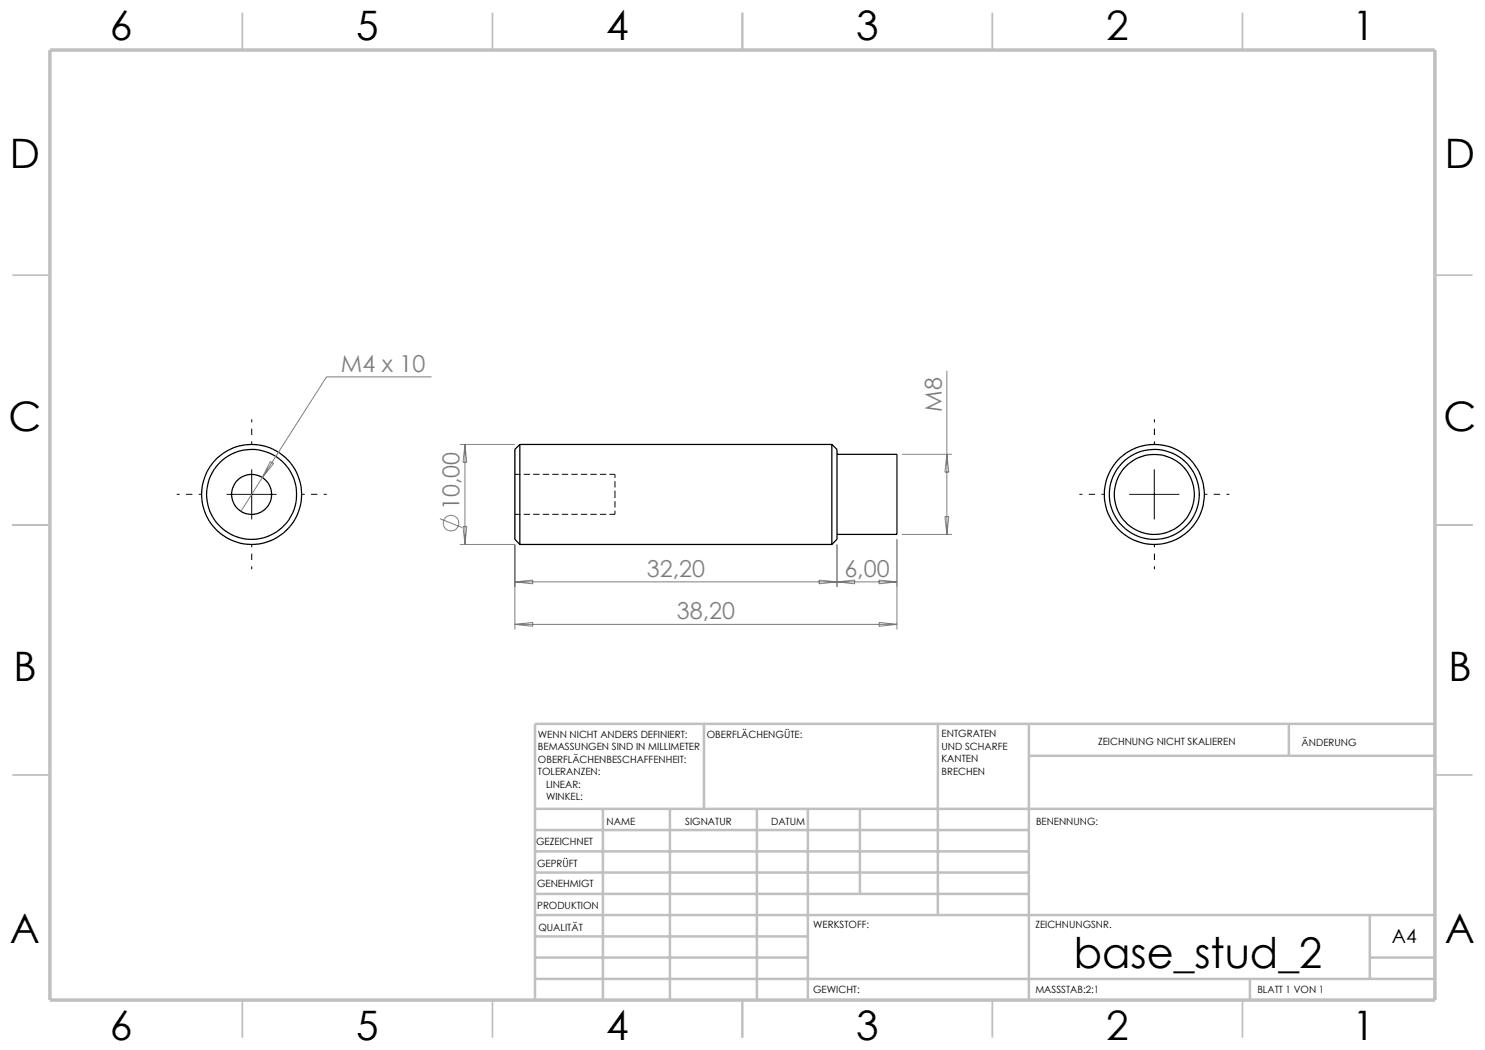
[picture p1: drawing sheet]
<svg xmlns="http://www.w3.org/2000/svg" width="297mm" height="210mm" viewBox="0 0 297 210" stroke-linecap="round" stroke-linejoin="round" font-family="sans-serif">
<g fill="none" stroke="#000" stroke-width=".25">
<path d="M104 88.9l-1 1v18l1 1M104 88.9v20M104 88.9h62.4M166.4 88.9v20M166.4 88.9l1 1v18l-1 1M167.4 90.9h12v16h-12M104 108.9h62.4"/>
<circle cx="50.3" cy="98.9" r="9"/>
<circle cx="50.3" cy="98.9" r="10"/>
<circle cx="50.3" cy="98.9" r="4"/>
<circle cx="230.9" cy="98.9" r="9"/>
<circle cx="230.9" cy="98.9" r="8"/>
<circle cx="230.9" cy="98.9" r="10"/>
</g>
<path d="M123 98.9v-4M123 102.9v-4" fill="none" stroke="#000" stroke-width=".2" stroke-dasharray="1.3 .6" stroke-dashoffset=".5" stroke-linecap="butt"/>
<path d="M123 94.9h-20M103 102.9h20" fill="none" stroke="#000" stroke-width=".2" stroke-dasharray="1.3 .6" stroke-dashoffset=".2" stroke-linecap="butt"/>
<g fill="none" stroke="#808080" stroke-width=".2">
<path d="M86.3 75.4h-21l-12.8 20.1M189.4 74.1v32.8M52.5 95.5l-4.3 6.8M54 92.3l.7 .4-2.2 2.8zM92 88.9h11M93 88.9v20M93 88.9l.3 3.6h-.7zM180.4 90.9h10M189.4 90.9l.4 3.5h-.8zM88 103.7l4.4 1.8M92 108.9h11v17M92.6 105.3h.7l-.3 3.6z"/>
<path d="M103 116.4h76.4M103 116.4l3.5-.4v.8zM163.8 116l3.6 .4-3.6 .4zM167.4 108.9v8.5M167.4 116.4l3.5-.4v.8zM175.8 116l3.6 .4-3.6 .4zM179.4 107.9v18M180.4 106.9h10M189 103.3h.8l-.4 3.6zM103 124.9l3.5-.4v.8zM103 124.9h76.4M175.8 124.5l3.6 .4-3.6 .4z"/>
<circle cx="90.2" cy="104.6" r="1.55"/>
</g>
<path d="M40.3 98.9h-5M50.3 88.9v-5M60.3 98.9h5M220.9 98.9h-5M230.9 88.9v-5M240.9 98.9h5M50.3 108.9v5M230.9 108.9v5" fill="none" stroke="#000" stroke-width=".2" stroke-dasharray="15.2 1.3 1.3 1.3" stroke-dashoffset="14.6" stroke-linecap="butt"/>
<path d="M45.3 98.9h10M50.3 93.9v10M225.8 98.9h10.1M230.9 93.9v10" fill="none" stroke="#000" stroke-width=".2"/>
<g fill="none" stroke="#c0c0c0" stroke-width=".35">
<path d="M48.5 2.5v7.5M98.5 2.5v7.5M148.5 2.5v7.5M198.5 2.5v7.5M248.5 2.5v7.5M2.5 55h7.5M287 55h7.5M2.5 105h7.5M287 105h7.5M2.5 155h7.5M287 155h7.5M48.5 200v7.5"/>
<path d="M98.5 200v7.5M148.5 200v7.5M198.5 200v7.5M248.5 200v7.5"/>
</g>
<g fill="none" stroke="#c0c0c0" stroke-width=".5">
<path d="M140.8 144.8v17M187.6 144.8v38.2M205.8 144.8v55.2M205.8 151.2h81.2M257.8 144.8v6.4M287 144.8h-180v55.2M107 161.8h180M107 178.8h98.8M107 174.5h98.8M107 170.3h98.8M107 166h98.8M120.6 161.8v38.2"/>
<path d="M134 161.8v38.2M151.4 161.8v38.2M161.6 161.8v38.2M172 161.8v17M107 195.8h180M107 191.5h54.6M107 187.3h54.6M107 183h180M250 195.8v4.2M274 191.5h13M274 183v12.8"/>
</g>
<path d="M10 10h277v190h-277z" fill="none" stroke="#c0c0c0" stroke-width=".7" stroke-linecap="butt"/>
<text font-size="8.5" x="214.8" y="193.6">base_stud_2</text>
<g font-size="8.1">
<text x="22" y="8">6</text>
<text x="71.2" y="8">5</text>
<text x="121.2" y="8">4</text>
<text x="171.3" y="8">3</text>
<text x="221.3" y="8">2</text>
<text x="270.5" y="8">1</text>
<text x="2" y="33.6">D</text>
<text x="289" y="33.6">D</text>
<text x="1.7" y="86.1">C</text>
<text x="288.7" y="86.1">C</text>
<text x="2.7" y="136.1">B</text>
<text x="289.7" y="136.1">B</text>
<text x="2" y="188.6">A</text>
<text x="289" y="188.6">A</text>
<text x="22" y="208">6</text>
<text x="71.2" y="208">5</text>
<text x="121.2" y="208">4</text>
<text x="171.3" y="208">3</text>
<text x="221.3" y="208">2</text>
<text x="270.5" y="208">1</text>
</g>
<g font-size="4.7" fill="#808080">
<text x="68.2" y="74.3">M4 x 10</text>
<text x="188.4" y="82.3" transform="rotate(-90 188.4 82.3)">M8</text>
<text x="91.9" y="102" transform="rotate(-90 91.9 102)">10,00</text>
<text x="129.4" y="115.4">32,20</text>
<text x="168.9" y="115.4">6,00</text>
<text x="135.4" y="123.9">38,20</text>
</g>
<text font-size="3.9" x="278.4" y="188.6">A4</text>
<g font-size="2">
<text x="107.6" y="147.6">WENN NICHT ANDERS DEFINIERT:</text>
<text x="141.4" y="147.6">OBERFLÄCHENGÜTE:</text>
<text x="188.3" y="147.5">ENTGRATEN</text>
<text x="188.3" y="150">UND SCHARFE</text>
<text x="219.6" y="149">ZEICHNUNG NICHT SKALIEREN</text>
<text x="260.3" y="149.2">ÄNDERUNG</text>
<text x="107.6" y="150.1">BEMASSUNGEN SIND IN MILLIMETER</text>
<text x="107.6" y="152.6">OBERFLÄCHENBESCHAFFENHEIT:</text>
<text x="107.6" y="155.1">TOLERANZEN:</text>
<text x="188.3" y="152.5">KANTEN</text>
<text x="188.3" y="155">BRECHEN</text>
<text x="109.2" y="157.6">LINEAR:</text>
<text x="109.2" y="160.1">WINKEL:</text>
<text x="121.3" y="165">NAME</text>
<text x="137" y="164.9">SIGNATUR</text>
<text x="154.2" y="164.9">DATUM</text>
<text x="207.2" y="164.9">BENENNUNG:</text>
<text x="107.2" y="169.1">GEZEICHNET</text>
<text x="107.4" y="173.3">GEPRÜFT</text>
<text x="107.4" y="177.4">GENEHMIGT</text>
<text x="107.5" y="181.8">PRODUKTION</text>
<text x="162.6" y="185.5">WERKSTOFF:</text>
<text x="207.1" y="185.5">ZEICHNUNGSNR.</text>
<text x="107.7" y="186.1">QUALITÄT</text>
<text x="162.6" y="198.5">GEWICHT:</text>
<text x="207.1" y="198.6">MASSSTAB:2:1</text>
<text x="251.5" y="198.6">BLATT 1 VON 1</text>
</g>
</svg>
